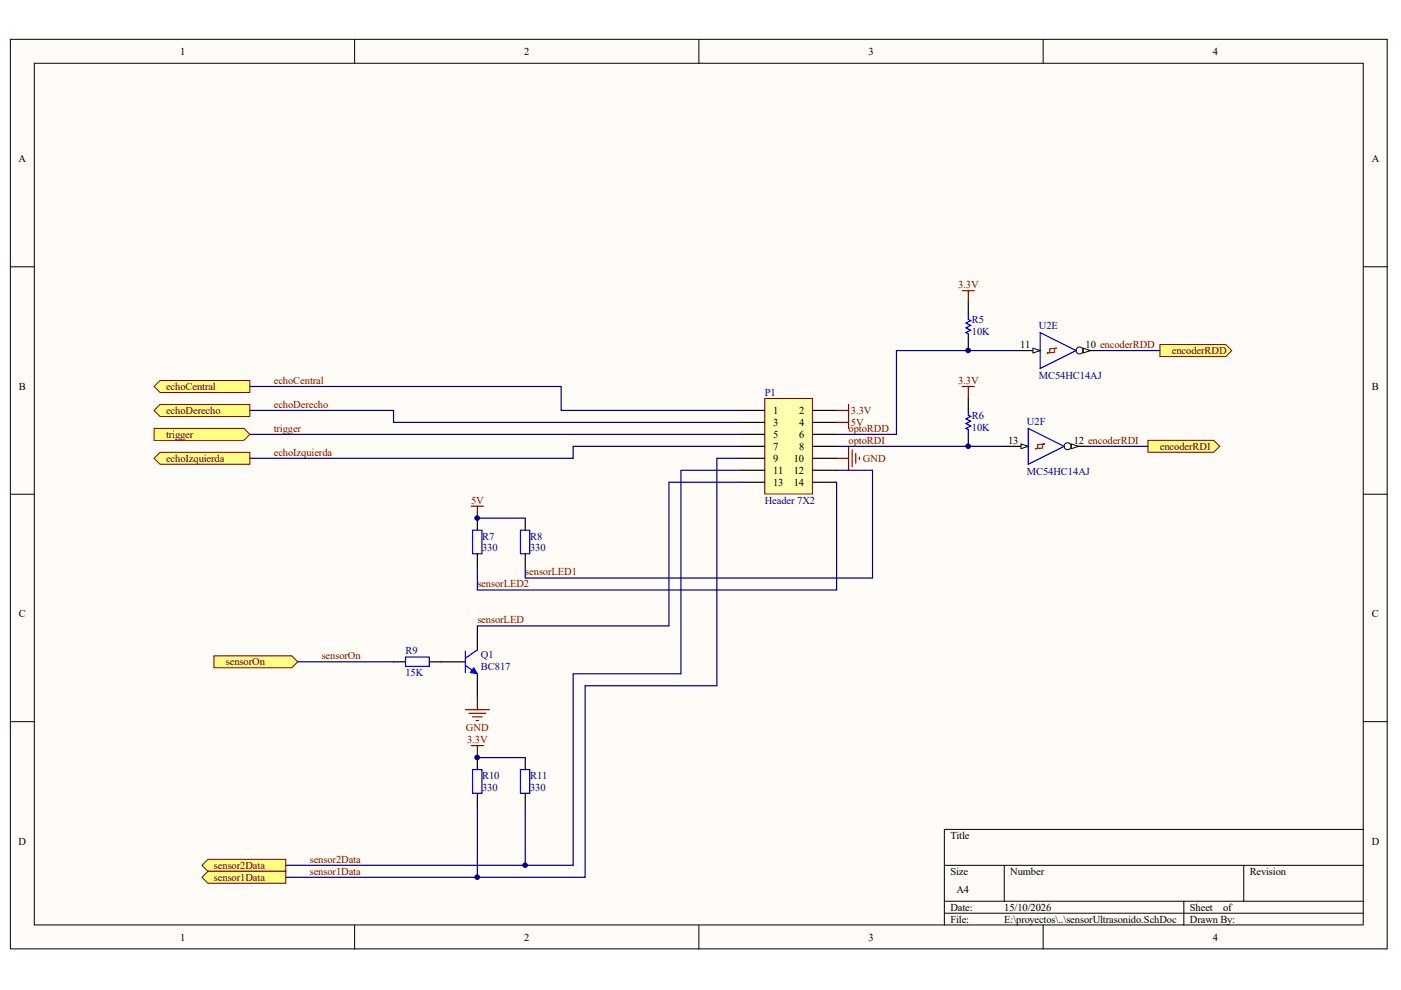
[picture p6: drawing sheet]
<svg xmlns="http://www.w3.org/2000/svg" width="297mm" height="210mm" viewBox="0 0 297 210" stroke-linecap="round" stroke-linejoin="round" font-family="sans-serif">
<g fill="#fffcf8" stroke="#000" stroke-width=".21">
<path d="M2.2 8.3h291.9v192.9h-291.9z"/>
<path d="M7.3 13.4h281.7v182.7h-281.7z"/>
</g>
<g fill="none" stroke="#000" stroke-width=".21">
<path d="M75.2 8.3v5.1M148.2 8.3v5.1M221.2 8.3v5.1M2.2 56.6h5.1M289.1 56.6h5.1M2.2 104.8h5.1M289.1 104.8h5.1M2.2 153h5.1M289.1 153h5.1M289.1 175.9h-88.9v20.3M75.2 196.2v5M148.2 196.2v5"/>
<path d="M200.2 183.5h88.9M200.2 191.1h88.9M200.2 193.6h88.9M212.9 183.5v7.6M221.2 196.2v5M251 191.1v5.1M263.7 183.5v7.6"/>
</g>
<g fill="#ffff80" stroke="#800000" stroke-width=".21">
<path d="M32.7 90.8h19l1.3 1.3-1.3 1.3h-19z" fill-rule="evenodd"/>
<path d="M32.7 87l1.2-1.2h19.1v2.5h-19.1z" fill-rule="evenodd"/>
<path d="M32.7 81.9l1.2-1.2h19.1v2.5h-19.1z" fill-rule="evenodd"/>
<path d="M32.7 97.2l1.2-1.3h19.1v2.5h-19.1z" fill-rule="evenodd"/>
</g>
<path d="M53 81.9h66v5.1h38.1M53 87h30.4v2.6h73.7M53 92.1h104.1M157.1 94.6h-35.6v2.6h-68.5" fill="none" stroke="#000080" stroke-width=".25"/>
<g fill="#ffff80" stroke="#800000" stroke-width=".21">
<path d="M45.4 139.1h16.5l1.2 1.2-1.2 1.3h-16.5z" fill-rule="evenodd"/>
<path d="M42.8 183.5l1.3-1.3h16.5v2.5h-16.5z" fill-rule="evenodd"/>
<path d="M42.8 186l1.3-1.3h16.5v2.6h-16.5z" fill-rule="evenodd"/>
</g>
<path d="M101.2 109.9v2.5M101.2 117.5v2.5M111.4 109.9v2.5M111.4 117.5v2.5M101.2 132.7v5.1M83.4 140.3h2.6M91.1 140.3h7.6M101.2 142.9v5M101.2 160.6v2.6M101.2 168.2v2.6M111.4 160.6v2.6M111.4 168.2v2.6" fill="none" stroke="#000" stroke-width=".25"/>
<path d="M100.2 112.4h2v5h-2zM110.3 112.4h2v5h-2zM86 139.3h5v2h-5zM98.7 138v4.6M101.2 137.8l-2.5 1.8M98.7 141.1l2.5 1.8M100.2 163.2h2v5h-2zM110.3 163.2h2v5h-2z" fill="none" stroke="#00f" stroke-width=".25"/>
<path d="M100.4 141.6l.8 1.3-1.5-.3z" fill="#00f" stroke="#00f" stroke-width=".21"/>
<path d="M99.9 107.3h2.6M101.2 107.3v2.6M98.7 150.5h5M99.4 151.2h3.6M99.9 158.1h2.6M100.2 152h2M101 152.8h.5M101.2 147.9v2.6M101.2 158.1v2.5" fill="none" stroke="#800000" stroke-width=".25"/>
<path d="M157.1 99.7h-12.7v43.2h-22.9v40.6h-10.1v-12.7M177.4 99.7h7.6v22.9h-73.6v-2.6M101.2 109.9h10.2M157.1 102.2h-15.3v30.5h-40.6M63.1 140.3h20.3M101.2 160.6h10.2M60.6 183.5h50.8M60.6 186h40.6" fill="none" stroke="#000080" stroke-width=".25"/>
<path d="M162.1 84.5h10.1v20.2h-10.1z" fill="#ffffb0" stroke="#800000" stroke-width=".21"/>
<g fill="none" stroke="#000" stroke-width=".25">
<path d="M157.1 87h5M157.1 89.6h5M157.1 92.1h5M157.1 94.6h5M157.1 97.2h5M157.1 99.7h5M172.3 87h5.1M172.3 89.6h5.1M172.3 92.1h5.1M172.3 94.6h5.1M172.3 97.2h5.1M172.3 99.7h5.1"/>
<path d="M157.1 102.2h5M172.3 102.2h5.1"/>
</g>
<path d="M177.4 97.2h2.5M177.4 87h2.5M179.9 85.8v2.5M179.9 94.6v5.1M180.7 95.4v3.5M181.4 96.2v2M182.2 96.9v.5" fill="none" stroke="#800000" stroke-width=".25"/>
<g fill="#ffff80" stroke="#800000" stroke-width=".21">
<path d="M245.9 73.1h14l1.3 1.2-1.3 1.3h-14z" fill-rule="evenodd"/>
<path d="M243.4 93.4h13.9l1.3 1.2-1.3 1.3h-13.9z" fill-rule="evenodd"/>
</g>
<path d="M215.5 74.3h5" fill="none" stroke="#000" stroke-width=".25"/>
<path d="M219 73.8l1.5 .5-1.5 .5z" fill="#fffcf8" stroke="#000" stroke-width=".21"/>
<path d="M228.1 74.3h5.1" fill="none" stroke="#000" stroke-width=".25"/>
<circle cx="228.9" cy="74.3" r=".74" fill="#fffcf8" stroke="#000" stroke-width=".21"/>
<path d="M229.7 73.8l1.5 .5-1.5 .5z" fill="#fffcf8" stroke="#000" stroke-width=".21"/>
<path d="M205.3 66.7v1l.5 .3-1 .5 1 .5-1 .5 1 .5-1 .5 .5 .3v1M220.5 70.5l7.6 3.8-7.6 3.8z" fill="none" stroke="#00f" stroke-width=".25"/>
<path d="M222.6 73.9l1.5-.1-.5 .1v.8l-1.5 .1 .5-.1z" fill="none" stroke="#f00" stroke-width=".25"/>
<path d="M205.3 64.2v2.5M205.3 71.8v2.5M212.9 94.6h5.1" fill="none" stroke="#000" stroke-width=".25"/>
<path d="M204 61.6h2.6M205.3 61.6v2.6" fill="none" stroke="#800000" stroke-width=".25"/>
<path d="M216.5 94.1l1.5 .5-1.5 .5z" fill="#fffcf8" stroke="#000" stroke-width=".21"/>
<path d="M225.6 94.6h5.1" fill="none" stroke="#000" stroke-width=".25"/>
<circle cx="226.3" cy="94.6" r=".74" fill="#fffcf8" stroke="#000" stroke-width=".21"/>
<path d="M227.1 94.1l1.6 .5-1.6 .5z" fill="#fffcf8" stroke="#000" stroke-width=".21"/>
<path d="M205.3 87v1l.5 .3-1 .5 1 .5-1 .5 1 .5-1 .5 .5 .3v1M218 90.8l7.6 3.8-7.6 3.8z" fill="none" stroke="#00f" stroke-width=".25"/>
<path d="M220 94.3l1.5-.2-.5 .2v.7l-1.5 .1 .5-.1z" fill="none" stroke="#f00" stroke-width=".25"/>
<path d="M205.3 84.5v2.5M205.3 92.1v2.5" fill="none" stroke="#000" stroke-width=".25"/>
<path d="M177.4 89.6h2.5M179.9 88.3v2.5M204 81.9h2.6M205.3 81.9v2.6" fill="none" stroke="#800000" stroke-width=".25"/>
<path d="M215.5 74.3h-25.4v17.8h-12.7M233.2 74.3h12.7M157.1 97.2h-5.1v48.2h-27.9v40.6h-22.9v-15.2M177.4 94.6h35.5M230.7 94.6h12.7M177.4 102.2v22.9h-76.2v-5.1" fill="none" stroke="#000080" stroke-width=".25"/>
<g fill="#000080" stroke="#000080" stroke-width=".21">
<circle cx="101.2" cy="186" r=".49"/>
<circle cx="101.2" cy="160.6" r=".49"/>
<circle cx="101.2" cy="109.8" r=".49"/>
<circle cx="111.3" cy="183.4" r=".48"/>
<circle cx="205.3" cy="94.6" r=".49"/>
<circle cx="205.3" cy="74.3" r=".49"/>
</g>
<g font-size="2.2">
<text x="38.2" y="11.6">1</text>
<text x="111.2" y="11.6">2</text>
<text x="184.2" y="11.6">3</text>
<text x="257.1" y="11.6">4</text>
<text x="3.9" y="34.4">A</text>
<text x="290.8" y="34.4">A</text>
<text x="216.3" y="73.8">11</text>
<text x="230.2" y="73.8">10 encoderRDD</text>
<text x="4" y="82.7">B</text>
<text x="290.9" y="82.7">B</text>
<text x="163.9" y="87.7">1</text>
<text x="169.4" y="87.7">2</text>
<text x="163.9" y="90.3">3</text>
<text x="163.9" y="92.8">5</text>
<text x="163.9" y="95.4">7</text>
<text x="169.4" y="90.3">4</text>
<text x="169.4" y="92.8">6</text>
<text x="169.4" y="95.4">8</text>
<text x="213.8" y="94.1">13</text>
<text x="227.6" y="94.1">12 encoderRDI</text>
<text x="163.9" y="97.9">9</text>
<text x="163.9" y="100.4">11</text>
<text x="168.3" y="97.9">10</text>
<text x="168.3" y="100.4">12</text>
<text x="163.9" y="103">13</text>
<text x="168.3" y="103">14</text>
<text x="4" y="130.9">C</text>
<text x="290.9" y="130.9">C</text>
<text x="3.9" y="179.1">D</text>
<text x="201.5" y="177.8">Title</text>
<text x="290.8" y="179.1">D</text>
<text x="201.5" y="185.5">Size</text>
<text x="214.2" y="185.5">Number</text>
<text x="265" y="185.5">Revision</text>
<text x="202.8" y="189.3">A4</text>
<text x="201.5" y="193.1">Date:</text>
<text x="201.5" y="195.6">File:</text>
<text x="212.9" y="193.1">15/10/2026</text>
<text x="212.9" y="195.6">E:\proyectos\..\sensorUltrasonido.SchDoc</text>
<text x="252.3" y="193.1">Sheet</text>
<text x="252.3" y="195.6">Drawn By:</text>
<text x="259.3" y="193.1">of</text>
<text x="38.2" y="199.4">1</text>
<text x="111.2" y="199.4">2</text>
<text x="184.2" y="199.4">3</text>
<text x="257.1" y="199.4">4</text>
</g>
<g font-size="2.2" fill="#800000">
<text x="203.1" y="61.1">3.3V</text>
<text x="248.5" y="75.1">encoderRDD</text>
<text x="35.2" y="82.7">echoCentral</text>
<text x="58.1" y="81.4">echoCentral</text>
<text x="203.1" y="81.4">3.3V</text>
<text x="35.2" y="87.7">echoDerecho</text>
<text x="58.1" y="86.5">echoDerecho</text>
<text x="180.4" y="87.7">3.3V</text>
<text x="35.2" y="92.8">trigger</text>
<text x="58.1" y="91.5">trigger</text>
<text x="179.9" y="91.5">optoRDD</text>
<text x="179.9" y="94.1">optoRDI</text>
<text x="180.4" y="90.3">5V</text>
<text x="245.9" y="95.4">encoderRDI</text>
<text x="35.2" y="97.9">echoIzquierda</text>
<text x="58.1" y="96.6">echoIzquierda</text>
<text x="183" y="97.9">GND</text>
<text x="99.9" y="106.8">5V</text>
<text x="101.2" y="124.5">sensorLED2</text>
<text x="111.4" y="122">sensorLED1</text>
<text x="101.2" y="132.2">sensorLED</text>
<text x="47.9" y="141">sensorOn</text>
<text x="68.2" y="139.8">sensorOn</text>
<text x="98.8" y="155">GND</text>
<text x="99.1" y="157.5">3.3V</text>
<text x="45.4" y="184.2">sensor2Data</text>
<text x="65.7" y="182.9">sensor2Data</text>
<text x="65.7" y="185.5">sensor1Data</text>
<text x="45.4" y="186.7">sensor1Data</text>
</g>
<g font-size="2.2" fill="#000080">
<text x="206.1" y="68.5">R5</text>
<text x="206.1" y="71">10K</text>
<text x="220.3" y="69.7">U2E</text>
<text x="162.1" y="83.9">P1</text>
<text x="220.3" y="80.4">MC54HC14AJ</text>
<text x="206.1" y="88.8">R6</text>
<text x="206.1" y="91.3">10K</text>
<text x="217.7" y="90">U2F</text>
<text x="217.7" y="100.7">MC54HC14AJ</text>
<text x="162.1" y="106.8">Header 7X2</text>
<text x="102.2" y="114.4">R7</text>
<text x="102.2" y="116.9">330</text>
<text x="112.4" y="114.4">R8</text>
<text x="112.4" y="116.9">330</text>
<text x="86" y="138.8">R9</text>
<text x="86" y="143.3">15K</text>
<text x="102" y="139.5">Q1</text>
<text x="102" y="142.1">BC817</text>
<text x="102.2" y="165.2">R10</text>
<text x="102.2" y="167.7">330</text>
<text x="112.4" y="165.2">R11</text>
<text x="112.4" y="167.7">330</text>
</g>
</svg>
